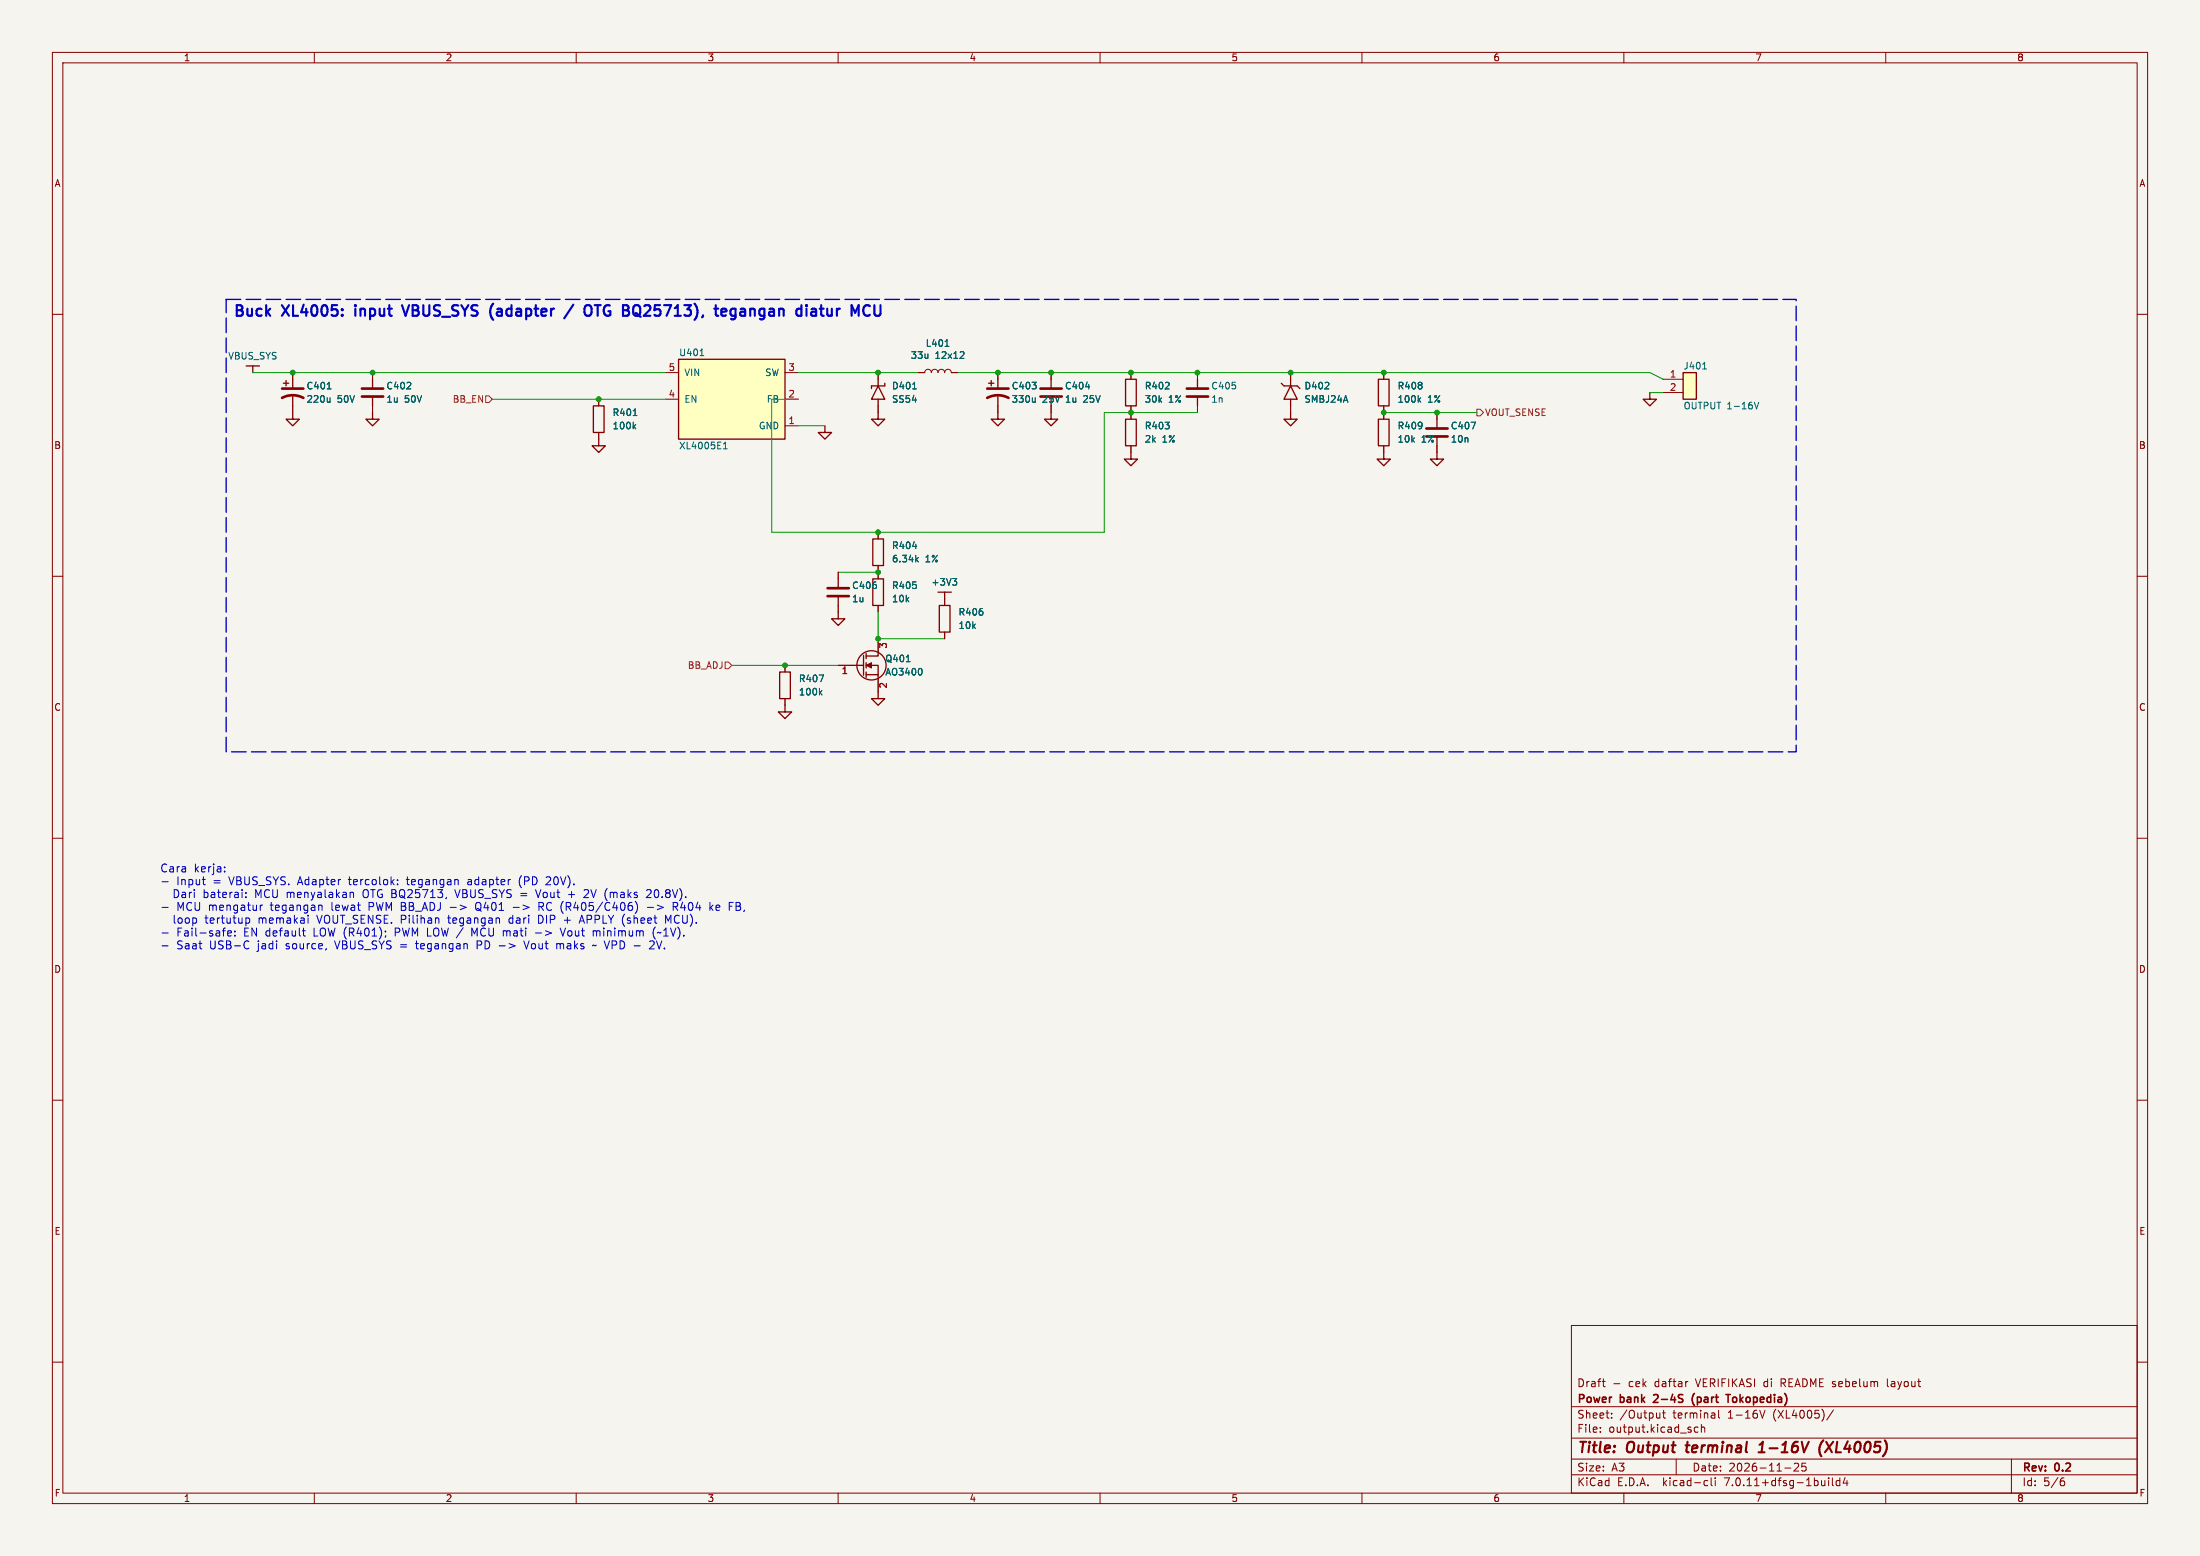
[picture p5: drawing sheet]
(kicad_sch (version 20230121) (generator eeschema)

 (paper "A3")

 (title_block
  (title "Output terminal 1-16V (XL4005)")
  (date "2026-11-25")
  (rev "0.2")
  (company "Power bank 2-4S (part Tokopedia)")
  (comment 1 "Draft - cek daftar VERIFIKASI di README sebelum layout"))

 (lib_symbols
  (symbol "bms:+3V3" (power) (pin_numbers hide) (pin_names (offset 0)) (in_bom yes) (on_board yes)
   (property "Reference" "#PWR" (at 0 0 0) (effects (font (size 1.27 1.27)) hide))
   (property "Value" "+3V3" (at 0 0 0) (effects (font (size 1.27 1.27))))
   (property "Footprint" "" (at 0 0 0) (effects (font (size 1.27 1.27)) hide))
   (property "Datasheet" "~" (at 0 0 0) (effects (font (size 1.27 1.27)) hide))
   (symbol "+3V3_0_1"
    (polyline (pts (xy 0 0) (xy 0 1.27)) (stroke (width 0.25) (type default)) (fill (type none)))
    (polyline (pts (xy -1.27 1.27) (xy 1.27 1.27)) (stroke (width 0.25) (type default)) (fill (type none))))
   (symbol "+3V3_1_1"
    (pin power_in line (at 0 0 90) (length 0) hide (name "+3V3" (effects (font (size 1.27 1.27)))) (number "1" (effects (font (size 1.27 1.27)))))))
  (symbol "bms:C" (pin_numbers hide) (pin_names (offset 0) hide) (in_bom yes) (on_board yes)
   (property "Reference" "C" (at 0 0 0) (effects (font (size 1.27 1.27))))
   (property "Value" "C" (at 0 0 0) (effects (font (size 1.27 1.27))))
   (property "Footprint" "" (at 0 0 0) (effects (font (size 1.27 1.27)) hide))
   (property "Datasheet" "~" (at 0 0 0) (effects (font (size 1.27 1.27)) hide))
   (symbol "C_0_1"
    (polyline (pts (xy -2.03 0.76) (xy 2.03 0.76)) (stroke (width 0.51) (type default)) (fill (type none)))
    (polyline (pts (xy -2.03 -0.76) (xy 2.03 -0.76)) (stroke (width 0.51) (type default)) (fill (type none)))
    (polyline (pts (xy 0 2.54) (xy 0 0.76)) (stroke (width 0.25) (type default)) (fill (type none)))
    (polyline (pts (xy 0 -2.54) (xy 0 -0.76)) (stroke (width 0.25) (type default)) (fill (type none))))
   (symbol "C_1_1"
    (pin passive line (at 0 3.81 270) (length 1.27) (name "~" (effects (font (size 1.27 1.27)))) (number "1" (effects (font (size 1.27 1.27)))))
    (pin passive line (at 0 -3.81 90) (length 1.27) (name "~" (effects (font (size 1.27 1.27)))) (number "2" (effects (font (size 1.27 1.27)))))))
  (symbol "bms:C_Pol" (pin_numbers hide) (pin_names (offset 0) hide) (in_bom yes) (on_board yes)
   (property "Reference" "C" (at 0 0 0) (effects (font (size 1.27 1.27))))
   (property "Value" "C_Pol" (at 0 0 0) (effects (font (size 1.27 1.27))))
   (property "Footprint" "" (at 0 0 0) (effects (font (size 1.27 1.27)) hide))
   (property "Datasheet" "~" (at 0 0 0) (effects (font (size 1.27 1.27)) hide))
   (symbol "C_Pol_0_1"
    (polyline (pts (xy -2.03 0.76) (xy 2.03 0.76)) (stroke (width 0.51) (type default)) (fill (type none)))
    (arc (start -2.032 -1.016) (mid 0 -0.508) (end 2.032 -1.016) (stroke (width 0.508) (type default)) (fill (type none)))
    (polyline (pts (xy 0 2.54) (xy 0 0.76)) (stroke (width 0.25) (type default)) (fill (type none)))
    (polyline (pts (xy 0 -2.54) (xy 0 -0.76)) (stroke (width 0.25) (type default)) (fill (type none)))
    (polyline (pts (xy -1.78 1.78) (xy -0.76 1.78)) (stroke (width 0.25) (type default)) (fill (type none)))
    (polyline (pts (xy -1.27 2.29) (xy -1.27 1.27)) (stroke (width 0.25) (type default)) (fill (type none))))
   (symbol "C_Pol_1_1"
    (pin passive line (at 0 3.81 270) (length 1.27) (name "~" (effects (font (size 1.27 1.27)))) (number "1" (effects (font (size 1.27 1.27)))))
    (pin passive line (at 0 -3.81 90) (length 1.27) (name "~" (effects (font (size 1.27 1.27)))) (number "2" (effects (font (size 1.27 1.27)))))))
  (symbol "bms:Conn_01x02" (pin_names (offset 1.02) hide) (in_bom yes) (on_board yes)
   (property "Reference" "J" (at 0 0 0) (effects (font (size 1.27 1.27))))
   (property "Value" "Conn_01x02" (at 0 0 0) (effects (font (size 1.27 1.27))))
   (property "Footprint" "" (at 0 0 0) (effects (font (size 1.27 1.27)) hide))
   (property "Datasheet" "~" (at 0 0 0) (effects (font (size 1.27 1.27)) hide))
   (symbol "Conn_01x02_0_1"
    (rectangle (start -1.27 1.27) (end 1.27 -3.81) (stroke (width 0.25) (type default)) (fill (type background))))
   (symbol "Conn_01x02_1_1"
    (pin passive line (at -5.08 0 0) (length 3.81) (name "Pin_1" (effects (font (size 1.27 1.27)))) (number "1" (effects (font (size 1.27 1.27)))))
    (pin passive line (at -5.08 -2.54 0) (length 3.81) (name "Pin_2" (effects (font (size 1.27 1.27)))) (number "2" (effects (font (size 1.27 1.27)))))))
  (symbol "bms:D_Schottky" (pin_numbers hide) (pin_names (offset 0) hide) (in_bom yes) (on_board yes)
   (property "Reference" "D" (at 0 0 0) (effects (font (size 1.27 1.27))))
   (property "Value" "D_Schottky" (at 0 0 0) (effects (font (size 1.27 1.27))))
   (property "Footprint" "" (at 0 0 0) (effects (font (size 1.27 1.27)) hide))
   (property "Datasheet" "~" (at 0 0 0) (effects (font (size 1.27 1.27)) hide))
   (symbol "D_Schottky_0_1"
    (polyline (pts (xy -1.27 1.27) (xy 1.27 1.27)) (stroke (width 0.25) (type default)) (fill (type none)))
    (polyline (pts (xy -1.27 1.27) (xy -1.27 0.76)) (stroke (width 0.25) (type default)) (fill (type none)))
    (polyline (pts (xy 1.27 1.27) (xy 1.27 1.78)) (stroke (width 0.25) (type default)) (fill (type none)))
    (polyline (pts (xy 0 1.27) (xy -1.27 -1.27) (xy 1.27 -1.27) (xy 0 1.27)) (stroke (width 0.25) (type default)) (fill (type none)))
    (polyline (pts (xy 0 2.54) (xy 0 1.27)) (stroke (width 0.25) (type default)) (fill (type none)))
    (polyline (pts (xy 0 -2.54) (xy 0 -1.27)) (stroke (width 0.25) (type default)) (fill (type none))))
   (symbol "D_Schottky_1_1"
    (pin passive line (at 0 3.81 270) (length 1.27) (name "K" (effects (font (size 1.27 1.27)))) (number "1" (effects (font (size 1.27 1.27)))))
    (pin passive line (at 0 -3.81 90) (length 1.27) (name "A" (effects (font (size 1.27 1.27)))) (number "2" (effects (font (size 1.27 1.27)))))))
  (symbol "bms:D_TVS" (pin_numbers hide) (pin_names (offset 0) hide) (in_bom yes) (on_board yes)
   (property "Reference" "D" (at 0 0 0) (effects (font (size 1.27 1.27))))
   (property "Value" "D_TVS" (at 0 0 0) (effects (font (size 1.27 1.27))))
   (property "Footprint" "" (at 0 0 0) (effects (font (size 1.27 1.27)) hide))
   (property "Datasheet" "~" (at 0 0 0) (effects (font (size 1.27 1.27)) hide))
   (symbol "D_TVS_0_1"
    (polyline (pts (xy -1.27 1.27) (xy 1.27 1.27)) (stroke (width 0.25) (type default)) (fill (type none)))
    (polyline (pts (xy -1.27 1.27) (xy -1.78 1.78)) (stroke (width 0.25) (type default)) (fill (type none)))
    (polyline (pts (xy 1.27 1.27) (xy 1.78 0.76)) (stroke (width 0.25) (type default)) (fill (type none)))
    (polyline (pts (xy 0 1.27) (xy -1.27 -1.27) (xy 1.27 -1.27) (xy 0 1.27)) (stroke (width 0.25) (type default)) (fill (type none)))
    (polyline (pts (xy 0 2.54) (xy 0 1.27)) (stroke (width 0.25) (type default)) (fill (type none)))
    (polyline (pts (xy 0 -2.54) (xy 0 -1.27)) (stroke (width 0.25) (type default)) (fill (type none))))
   (symbol "D_TVS_1_1"
    (pin passive line (at 0 3.81 270) (length 1.27) (name "K" (effects (font (size 1.27 1.27)))) (number "1" (effects (font (size 1.27 1.27)))))
    (pin passive line (at 0 -3.81 90) (length 1.27) (name "A" (effects (font (size 1.27 1.27)))) (number "2" (effects (font (size 1.27 1.27)))))))
  (symbol "bms:GND" (power) (pin_numbers hide) (pin_names (offset 0)) (in_bom yes) (on_board yes)
   (property "Reference" "#PWR" (at 0 0 0) (effects (font (size 1.27 1.27)) hide))
   (property "Value" "GND" (at 0 0 0) (effects (font (size 1.27 1.27))))
   (property "Footprint" "" (at 0 0 0) (effects (font (size 1.27 1.27)) hide))
   (property "Datasheet" "~" (at 0 0 0) (effects (font (size 1.27 1.27)) hide))
   (symbol "GND_0_1"
    (polyline (pts (xy 0 0) (xy 0 -1.27) (xy 1.27 -1.27) (xy 0 -2.54) (xy -1.27 -1.27) (xy 0 -1.27)) (stroke (width 0.25) (type default)) (fill (type none))))
   (symbol "GND_1_1"
    (pin power_in line (at 0 0 270) (length 0) hide (name "GND" (effects (font (size 1.27 1.27)))) (number "1" (effects (font (size 1.27 1.27)))))))
  (symbol "bms:L" (pin_numbers hide) (pin_names (offset 0) hide) (in_bom yes) (on_board yes)
   (property "Reference" "L" (at 0 0 0) (effects (font (size 1.27 1.27))))
   (property "Value" "L" (at 0 0 0) (effects (font (size 1.27 1.27))))
   (property "Footprint" "" (at 0 0 0) (effects (font (size 1.27 1.27)) hide))
   (property "Datasheet" "~" (at 0 0 0) (effects (font (size 1.27 1.27)) hide))
   (symbol "L_0_1"
    (arc (start 0 2.54) (mid 0.6323 1.905) (end 0 1.27) (stroke (width 0) (type default)) (fill (type none)))
    (arc (start 0 1.27) (mid 0.6323 0.635) (end 0 0) (stroke (width 0) (type default)) (fill (type none)))
    (arc (start 0 0) (mid 0.6323 -0.635) (end 0 -1.27) (stroke (width 0) (type default)) (fill (type none)))
    (arc (start 0 -1.27) (mid 0.6323 -1.905) (end 0 -2.54) (stroke (width 0) (type default)) (fill (type none))))
   (symbol "L_1_1"
    (pin passive line (at 0 3.81 270) (length 1.27) (name "~" (effects (font (size 1.27 1.27)))) (number "1" (effects (font (size 1.27 1.27)))))
    (pin passive line (at 0 -3.81 90) (length 1.27) (name "~" (effects (font (size 1.27 1.27)))) (number "2" (effects (font (size 1.27 1.27)))))))
  (symbol "bms:Q_NMOS" (pin_names (offset 0) hide) (in_bom yes) (on_board yes)
   (property "Reference" "Q" (at 0 0 0) (effects (font (size 1.27 1.27))))
   (property "Value" "Q_NMOS" (at 0 0 0) (effects (font (size 1.27 1.27))))
   (property "Footprint" "" (at 0 0 0) (effects (font (size 1.27 1.27)) hide))
   (property "Datasheet" "~" (at 0 0 0) (effects (font (size 1.27 1.27)) hide))
   (symbol "Q_NMOS_0_1"
    (polyline (pts (xy -0.25 1.9) (xy -0.25 -1.9)) (stroke (width 0.25) (type default)) (fill (type none)))
    (polyline (pts (xy 0.25 2.29) (xy 0.25 1.27)) (stroke (width 0.25) (type default)) (fill (type none)))
    (polyline (pts (xy 0.25 0.51) (xy 0.25 -0.51)) (stroke (width 0.25) (type default)) (fill (type none)))
    (polyline (pts (xy 0.25 -1.27) (xy 0.25 -2.29)) (stroke (width 0.25) (type default)) (fill (type none)))
    (polyline (pts (xy 0.25 1.78) (xy 2.54 1.78) (xy 2.54 2.54)) (stroke (width 0.25) (type default)) (fill (type none)))
    (polyline (pts (xy 0.25 -1.78) (xy 2.54 -1.78) (xy 2.54 -2.54)) (stroke (width 0.25) (type default)) (fill (type none)))
    (polyline (pts (xy 0.25 0) (xy 2.54 0) (xy 2.54 -1.78)) (stroke (width 0.25) (type default)) (fill (type none)))
    (polyline (pts (xy 0.25 0) (xy 1.27 0.51) (xy 1.27 -0.51) (xy 0.25 0)) (stroke (width 0) (type default)) (fill (type outline)))
    (polyline (pts (xy -2.54 0) (xy -0.25 0)) (stroke (width 0.25) (type default)) (fill (type none)))
    (circle (center 1.27 0) (radius 2.79) (stroke (width 0.25) (type default)) (fill (type none))))
   (symbol "Q_NMOS_1_1"
    (pin input line (at -5.08 0 0) (length 2.54) (name "G" (effects (font (size 1.27 1.27)))) (number "1" (effects (font (size 1.27 1.27)))))
    (pin passive line (at 2.54 -5.08 90) (length 2.54) (name "S" (effects (font (size 1.27 1.27)))) (number "2" (effects (font (size 1.27 1.27)))))
    (pin passive line (at 2.54 5.08 270) (length 2.54) (name "D" (effects (font (size 1.27 1.27)))) (number "3" (effects (font (size 1.27 1.27)))))))
  (symbol "bms:R" (pin_numbers hide) (pin_names (offset 0) hide) (in_bom yes) (on_board yes)
   (property "Reference" "R" (at 0 0 0) (effects (font (size 1.27 1.27))))
   (property "Value" "R" (at 0 0 0) (effects (font (size 1.27 1.27))))
   (property "Footprint" "" (at 0 0 0) (effects (font (size 1.27 1.27)) hide))
   (property "Datasheet" "~" (at 0 0 0) (effects (font (size 1.27 1.27)) hide))
   (symbol "R_0_1"
    (rectangle (start -1.02 2.54) (end 1.02 -2.54) (stroke (width 0.25) (type default)) (fill (type none))))
   (symbol "R_1_1"
    (pin passive line (at 0 3.81 270) (length 1.27) (name "~" (effects (font (size 1.27 1.27)))) (number "1" (effects (font (size 1.27 1.27)))))
    (pin passive line (at 0 -3.81 90) (length 1.27) (name "~" (effects (font (size 1.27 1.27)))) (number "2" (effects (font (size 1.27 1.27)))))))
  (symbol "bms:VBUS_SYS" (power) (pin_numbers hide) (pin_names (offset 0)) (in_bom yes) (on_board yes)
   (property "Reference" "#PWR" (at 0 0 0) (effects (font (size 1.27 1.27)) hide))
   (property "Value" "VBUS_SYS" (at 0 0 0) (effects (font (size 1.27 1.27))))
   (property "Footprint" "" (at 0 0 0) (effects (font (size 1.27 1.27)) hide))
   (property "Datasheet" "~" (at 0 0 0) (effects (font (size 1.27 1.27)) hide))
   (symbol "VBUS_SYS_0_1"
    (polyline (pts (xy 0 0) (xy 0 1.27)) (stroke (width 0.25) (type default)) (fill (type none)))
    (polyline (pts (xy -1.27 1.27) (xy 1.27 1.27)) (stroke (width 0.25) (type default)) (fill (type none))))
   (symbol "VBUS_SYS_1_1"
    (pin power_in line (at 0 0 90) (length 0) hide (name "VBUS_SYS" (effects (font (size 1.27 1.27)))) (number "1" (effects (font (size 1.27 1.27)))))))
  (symbol "bms:XL4005" (pin_names (offset 1.02)) (in_bom yes) (on_board yes)
   (property "Reference" "U" (at 0 0 0) (effects (font (size 1.27 1.27))))
   (property "Value" "XL4005" (at 0 0 0) (effects (font (size 1.27 1.27))))
   (property "Footprint" "Package_TO_SOT_SMD:TO-263-5_TabPin3" (at 0 0 0) (effects (font (size 1.27 1.27)) hide))
   (property "Datasheet" "~" (at 0 0 0) (effects (font (size 1.27 1.27)) hide))
   (symbol "XL4005_0_1"
    (rectangle (start -10.16 7.62) (end 10.16 -7.62) (stroke (width 0.25) (type default)) (fill (type background))))
   (symbol "XL4005_1_1"
    (pin power_in line (at -12.7 5.08 0) (length 2.54) (name "VIN" (effects (font (size 1.27 1.27)))) (number "5" (effects (font (size 1.27 1.27)))))
    (pin input line (at -12.7 0 0) (length 2.54) (name "EN" (effects (font (size 1.27 1.27)))) (number "4" (effects (font (size 1.27 1.27)))))
    (pin output line (at 12.7 5.08 180) (length 2.54) (name "SW" (effects (font (size 1.27 1.27)))) (number "3" (effects (font (size 1.27 1.27)))))
    (pin input line (at 12.7 0 180) (length 2.54) (name "FB" (effects (font (size 1.27 1.27)))) (number "2" (effects (font (size 1.27 1.27)))))
    (pin power_in line (at 12.7 -5.08 180) (length 2.54) (name "GND" (effects (font (size 1.27 1.27)))) (number "1" (effects (font (size 1.27 1.27))))))))

 (symbol (lib_id "bms:XL4005") (at 139.7 76.2 0) (unit 1) (in_bom yes) (on_board yes) (dnp no)
  (property "Reference" "U401" (at 129.54 67.31 0) (effects (font (size 1.27 1.27)) (justify left)))
  (property "Value" "XL4005E1" (at 129.54 85.09 0) (effects (font (size 1.27 1.27)) (justify left)))
  (property "Footprint" "Package_TO_SOT_SMD:TO-263-5_TabPin3" (at 139.7 76.2 0) (effects (font (size 1.27 1.27)) hide))
  (property "Datasheet" "~" (at 139.7 76.2 0) (effects (font (size 1.27 1.27)) hide))
  (property "MPN" "XL4005E1" (at 139.7 76.2 0) (effects (font (size 1.27 1.27)) hide)) (pin "5") (pin "4") (pin "3") (pin "2") (pin "1"))
 (symbol (lib_id "bms:C_Pol") (at 55.88 74.93 0) (unit 1) (in_bom yes) (on_board yes) (dnp no)
  (property "Reference" "C401" (at 58.42 73.66 0) (effects (font (size 1.27 1.27)) (justify left)))
  (property "Value" "220u 50V" (at 58.42 76.2 0) (effects (font (size 1.27 1.27)) (justify left)))
  (property "Footprint" "Capacitor_THT:CP_Radial_D10.0mm_P5.00mm" (at 55.88 74.93 0) (effects (font (size 1.27 1.27)) hide))
  (property "Datasheet" "~" (at 55.88 74.93 0) (effects (font (size 1.27 1.27)) hide)) (pin "1") (pin "2"))
 (symbol (lib_id "bms:C") (at 71.12 74.93 0) (unit 1) (in_bom yes) (on_board yes) (dnp no)
  (property "Reference" "C402" (at 73.66 73.66 0) (effects (font (size 1.27 1.27)) (justify left)))
  (property "Value" "1u 50V" (at 73.66 76.2 0) (effects (font (size 1.27 1.27)) (justify left)))
  (property "Footprint" "Capacitor_SMD:C_0805_2012Metric" (at 71.12 74.93 0) (effects (font (size 1.27 1.27)) hide))
  (property "Datasheet" "~" (at 71.12 74.93 0) (effects (font (size 1.27 1.27)) hide))
  (property "Catatan" "Dekat VIN-GND" (at 71.12 74.93 0) (effects (font (size 1.27 1.27)) hide)) (pin "1") (pin "2"))
 (symbol (lib_id "bms:R") (at 114.3 80.01 0) (unit 1) (in_bom yes) (on_board yes) (dnp no)
  (property "Reference" "R401" (at 116.84 78.74 0) (effects (font (size 1.27 1.27)) (justify left)))
  (property "Value" "100k" (at 116.84 81.28 0) (effects (font (size 1.27 1.27)) (justify left)))
  (property "Footprint" "Resistor_SMD:R_0603_1608Metric" (at 114.3 80.01 0) (effects (font (size 1.27 1.27)) hide))
  (property "Datasheet" "~" (at 114.3 80.01 0) (effects (font (size 1.27 1.27)) hide))
  (property "Catatan" "Default OFF" (at 114.3 80.01 0) (effects (font (size 1.27 1.27)) hide)) (pin "1") (pin "2"))
 (symbol (lib_id "bms:D_Schottky") (at 167.64 74.93 0) (unit 1) (in_bom yes) (on_board yes) (dnp no)
  (property "Reference" "D401" (at 170.18 73.66 0) (effects (font (size 1.27 1.27)) (justify left)))
  (property "Value" "SS54" (at 170.18 76.2 0) (effects (font (size 1.27 1.27)) (justify left)))
  (property "Footprint" "Diode_SMD:D_SMB" (at 167.64 74.93 0) (effects (font (size 1.27 1.27)) hide))
  (property "Datasheet" "~" (at 167.64 74.93 0) (effects (font (size 1.27 1.27)) hide))
  (property "Catatan" "Schottky 5A 40V" (at 167.64 74.93 0) (effects (font (size 1.27 1.27)) hide)) (pin "1") (pin "2"))
 (symbol (lib_id "bms:L") (at 179.07 71.12 90) (unit 1) (in_bom yes) (on_board yes) (dnp no)
  (property "Reference" "L401" (at 179.07 65.53 270) (effects (font (size 1.27 1.27))))
  (property "Value" "33u 12x12" (at 179.07 67.82 270) (effects (font (size 1.27 1.27))))
  (property "Footprint" "Inductor_SMD:L_12x12mm_H8mm" (at 179.07 71.12 270) (effects (font (size 1.27 1.27)) hide))
  (property "Datasheet" "~" (at 179.07 71.12 270) (effects (font (size 1.27 1.27)) hide))
  (property "Catatan" "CD127 33uH 12x12x7 (Tokopedia, ~3A) -> arus output dibatasi 3A" (at 179.07 71.12 270) (effects (font (size 1.27 1.27)) hide)) (pin "1") (pin "2"))
 (symbol (lib_id "bms:C_Pol") (at 190.5 74.93 0) (unit 1) (in_bom yes) (on_board yes) (dnp no)
  (property "Reference" "C403" (at 193.04 73.66 0) (effects (font (size 1.27 1.27)) (justify left)))
  (property "Value" "330u 25V" (at 193.04 76.2 0) (effects (font (size 1.27 1.27)) (justify left)))
  (property "Footprint" "Capacitor_THT:CP_Radial_D8.0mm_P3.50mm" (at 190.5 74.93 0) (effects (font (size 1.27 1.27)) hide))
  (property "Datasheet" "~" (at 190.5 74.93 0) (effects (font (size 1.27 1.27)) hide)) (pin "1") (pin "2"))
 (symbol (lib_id "bms:C") (at 200.66 74.93 0) (unit 1) (in_bom yes) (on_board yes) (dnp no)
  (property "Reference" "C404" (at 203.2 73.66 0) (effects (font (size 1.27 1.27)) (justify left)))
  (property "Value" "1u 25V" (at 203.2 76.2 0) (effects (font (size 1.27 1.27)) (justify left)))
  (property "Footprint" "Capacitor_SMD:C_0805_2012Metric" (at 200.66 74.93 0) (effects (font (size 1.27 1.27)) hide))
  (property "Datasheet" "~" (at 200.66 74.93 0) (effects (font (size 1.27 1.27)) hide)) (pin "1") (pin "2"))
 (symbol (lib_id "bms:R") (at 215.9 74.93 0) (unit 1) (in_bom yes) (on_board yes) (dnp no)
  (property "Reference" "R402" (at 218.44 73.66 0) (effects (font (size 1.27 1.27)) (justify left)))
  (property "Value" "30k 1%" (at 218.44 76.2 0) (effects (font (size 1.27 1.27)) (justify left)))
  (property "Footprint" "Resistor_SMD:R_0603_1608Metric" (at 215.9 74.93 0) (effects (font (size 1.27 1.27)) hide))
  (property "Datasheet" "~" (at 215.9 74.93 0) (effects (font (size 1.27 1.27)) hide))
  (property "Catatan" "Vout = 0.8(1+R402/R403) + (0.8-Vdac)*R402/R404" (at 215.9 74.93 0) (effects (font (size 1.27 1.27)) hide)) (pin "1") (pin "2"))
 (symbol (lib_id "bms:C") (at 228.6 74.93 0) (unit 1) (in_bom yes) (on_board yes) (dnp no)
  (property "Reference" "C405" (at 231.14 73.66 0) (effects (font (size 1.27 1.27)) (justify left)))
  (property "Value" "1n" (at 231.14 76.2 0) (effects (font (size 1.27 1.27)) (justify left)))
  (property "Footprint" "Capacitor_SMD:C_0603_1608Metric" (at 228.6 74.93 0) (effects (font (size 1.27 1.27)) hide))
  (property "Datasheet" "~" (at 228.6 74.93 0) (effects (font (size 1.27 1.27)) hide))
  (property "Catatan" "CFF = 1/(31k*R402)" (at 228.6 74.93 0) (effects (font (size 1.27 1.27)) hide)) (pin "1") (pin "2"))
 (symbol (lib_id "bms:R") (at 215.9 82.55 0) (unit 1) (in_bom yes) (on_board yes) (dnp no)
  (property "Reference" "R403" (at 218.44 81.28 0) (effects (font (size 1.27 1.27)) (justify left)))
  (property "Value" "2k 1%" (at 218.44 83.82 0) (effects (font (size 1.27 1.27)) (justify left)))
  (property "Footprint" "Resistor_SMD:R_0603_1608Metric" (at 215.9 82.55 0) (effects (font (size 1.27 1.27)) hide))
  (property "Datasheet" "~" (at 215.9 82.55 0) (effects (font (size 1.27 1.27)) hide)) (pin "1") (pin "2"))
 (symbol (lib_id "bms:R") (at 167.64 105.41 0) (unit 1) (in_bom yes) (on_board yes) (dnp no)
  (property "Reference" "R404" (at 170.18 104.14 0) (effects (font (size 1.27 1.27)) (justify left)))
  (property "Value" "6.34k 1%" (at 170.18 106.68 0) (effects (font (size 1.27 1.27)) (justify left)))
  (property "Footprint" "Resistor_SMD:R_0603_1608Metric" (at 167.64 105.41 0) (effects (font (size 1.27 1.27)) hide))
  (property "Datasheet" "~" (at 167.64 105.41 0) (effects (font (size 1.27 1.27)) hide))
  (property "Catatan" "Vdac 3.3V -> 0.97V ; Vdac 0V -> 16.6V" (at 167.64 105.41 0) (effects (font (size 1.27 1.27)) hide)) (pin "1") (pin "2"))
 (symbol (lib_id "bms:C") (at 160.02 113.03 0) (unit 1) (in_bom yes) (on_board yes) (dnp no)
  (property "Reference" "C406" (at 162.56 111.76 0) (effects (font (size 1.27 1.27)) (justify left)))
  (property "Value" "1u" (at 162.56 114.3 0) (effects (font (size 1.27 1.27)) (justify left)))
  (property "Footprint" "Capacitor_SMD:C_0603_1608Metric" (at 160.02 113.03 0) (effects (font (size 1.27 1.27)) hide))
  (property "Datasheet" "~" (at 160.02 113.03 0) (effects (font (size 1.27 1.27)) hide)) (pin "1") (pin "2"))
 (symbol (lib_id "bms:R") (at 167.64 113.03 0) (unit 1) (in_bom yes) (on_board yes) (dnp no)
  (property "Reference" "R405" (at 170.18 111.76 0) (effects (font (size 1.27 1.27)) (justify left)))
  (property "Value" "10k" (at 170.18 114.3 0) (effects (font (size 1.27 1.27)) (justify left)))
  (property "Footprint" "Resistor_SMD:R_0603_1608Metric" (at 167.64 113.03 0) (effects (font (size 1.27 1.27)) hide))
  (property "Datasheet" "~" (at 167.64 113.03 0) (effects (font (size 1.27 1.27)) hide)) (pin "1") (pin "2"))
 (symbol (lib_id "bms:R") (at 180.34 118.11 0) (unit 1) (in_bom yes) (on_board yes) (dnp no)
  (property "Reference" "R406" (at 182.88 116.84 0) (effects (font (size 1.27 1.27)) (justify left)))
  (property "Value" "10k" (at 182.88 119.38 0) (effects (font (size 1.27 1.27)) (justify left)))
  (property "Footprint" "Resistor_SMD:R_0603_1608Metric" (at 180.34 118.11 0) (effects (font (size 1.27 1.27)) hide))
  (property "Datasheet" "~" (at 180.34 118.11 0) (effects (font (size 1.27 1.27)) hide)) (pin "1") (pin "2"))
 (symbol (lib_id "bms:Q_NMOS") (at 165.1 127 0) (unit 1) (in_bom yes) (on_board yes) (dnp no)
  (property "Reference" "Q401" (at 168.91 125.73 0) (effects (font (size 1.27 1.27)) (justify left)))
  (property "Value" "AO3400" (at 168.91 128.27 0) (effects (font (size 1.27 1.27)) (justify left)))
  (property "Footprint" "Package_TO_SOT_SMD:SOT-23" (at 165.1 127 0) (effects (font (size 1.27 1.27)) hide))
  (property "Datasheet" "~" (at 165.1 127 0) (effects (font (size 1.27 1.27)) hide))
  (property "Catatan" "Inverter: PWM LOW / MCU mati -> Vdac = 3.3V -> Vout minimum" (at 165.1 127 0) (effects (font (size 1.27 1.27)) hide)) (pin "1") (pin "2") (pin "3"))
 (symbol (lib_id "bms:R") (at 149.86 130.81 0) (unit 1) (in_bom yes) (on_board yes) (dnp no)
  (property "Reference" "R407" (at 152.4 129.54 0) (effects (font (size 1.27 1.27)) (justify left)))
  (property "Value" "100k" (at 152.4 132.08 0) (effects (font (size 1.27 1.27)) (justify left)))
  (property "Footprint" "Resistor_SMD:R_0603_1608Metric" (at 149.86 130.81 0) (effects (font (size 1.27 1.27)) hide))
  (property "Datasheet" "~" (at 149.86 130.81 0) (effects (font (size 1.27 1.27)) hide)) (pin "1") (pin "2"))
 (symbol (lib_id "bms:D_TVS") (at 246.38 74.93 0) (unit 1) (in_bom yes) (on_board yes) (dnp no)
  (property "Reference" "D402" (at 248.92 73.66 0) (effects (font (size 1.27 1.27)) (justify left)))
  (property "Value" "SMBJ24A" (at 248.92 76.2 0) (effects (font (size 1.27 1.27)) (justify left)))
  (property "Footprint" "Diode_SMD:D_SMB" (at 246.38 74.93 0) (effects (font (size 1.27 1.27)) hide))
  (property "Datasheet" "~" (at 246.38 74.93 0) (effects (font (size 1.27 1.27)) hide))
  (property "Catatan" "Clamp output" (at 246.38 74.93 0) (effects (font (size 1.27 1.27)) hide)) (pin "1") (pin "2"))
 (symbol (lib_id "bms:R") (at 264.16 74.93 0) (unit 1) (in_bom yes) (on_board yes) (dnp no)
  (property "Reference" "R408" (at 266.7 73.66 0) (effects (font (size 1.27 1.27)) (justify left)))
  (property "Value" "100k 1%" (at 266.7 76.2 0) (effects (font (size 1.27 1.27)) (justify left)))
  (property "Footprint" "Resistor_SMD:R_0603_1608Metric" (at 264.16 74.93 0) (effects (font (size 1.27 1.27)) hide))
  (property "Datasheet" "~" (at 264.16 74.93 0) (effects (font (size 1.27 1.27)) hide))
  (property "Catatan" "16.6V -> 1.5V" (at 264.16 74.93 0) (effects (font (size 1.27 1.27)) hide)) (pin "1") (pin "2"))
 (symbol (lib_id "bms:R") (at 264.16 82.55 0) (unit 1) (in_bom yes) (on_board yes) (dnp no)
  (property "Reference" "R409" (at 266.7 81.28 0) (effects (font (size 1.27 1.27)) (justify left)))
  (property "Value" "10k 1%" (at 266.7 83.82 0) (effects (font (size 1.27 1.27)) (justify left)))
  (property "Footprint" "Resistor_SMD:R_0603_1608Metric" (at 264.16 82.55 0) (effects (font (size 1.27 1.27)) hide))
  (property "Datasheet" "~" (at 264.16 82.55 0) (effects (font (size 1.27 1.27)) hide)) (pin "1") (pin "2"))
 (symbol (lib_id "bms:C") (at 274.32 82.55 0) (unit 1) (in_bom yes) (on_board yes) (dnp no)
  (property "Reference" "C407" (at 276.86 81.28 0) (effects (font (size 1.27 1.27)) (justify left)))
  (property "Value" "10n" (at 276.86 83.82 0) (effects (font (size 1.27 1.27)) (justify left)))
  (property "Footprint" "Capacitor_SMD:C_0603_1608Metric" (at 274.32 82.55 0) (effects (font (size 1.27 1.27)) hide))
  (property "Datasheet" "~" (at 274.32 82.55 0) (effects (font (size 1.27 1.27)) hide)) (pin "1") (pin "2"))
 (symbol (lib_id "bms:Conn_01x02") (at 322.58 72.39 0) (unit 1) (in_bom yes) (on_board yes) (dnp no)
  (property "Reference" "J401" (at 321.31 69.85 0) (effects (font (size 1.27 1.27)) (justify left)))
  (property "Value" "OUTPUT 1-16V" (at 321.31 77.47 0) (effects (font (size 1.27 1.27)) (justify left)))
  (property "Footprint" "TerminalBlock_Phoenix:TerminalBlock_Phoenix_MKDS-1,5-2-5.08_1x02_P5.08mm_Horizontal" (at 322.58 72.39 0) (effects (font (size 1.27 1.27)) hide))
  (property "Datasheet" "~" (at 322.58 72.39 0) (effects (font (size 1.27 1.27)) hide)) (pin "1") (pin "2"))
 (symbol (lib_id "bms:VBUS_SYS") (at 48.26 71.12 0) (unit 1) (in_bom yes) (on_board yes) (dnp no)
  (property "Reference" "#PWR0401" (at 48.26 71.12 0) (effects (font (size 1.27 1.27)) hide))
  (property "Value" "VBUS_SYS" (at 48.26 67.95 0) (effects (font (size 1.27 1.27))))
  (property "Footprint" "" (at 48.26 71.12 0) (effects (font (size 1.27 1.27)) hide))
  (property "Datasheet" "" (at 48.26 71.12 0) (effects (font (size 1.27 1.27)) hide)) (pin "1"))
 (symbol (lib_id "bms:GND") (at 55.88 78.74 0) (unit 1) (in_bom yes) (on_board yes) (dnp no)
  (property "Reference" "#PWR0402" (at 55.88 78.74 0) (effects (font (size 1.27 1.27)) hide))
  (property "Value" "GND" (at 55.88 83.18 0) (effects (font (size 1.27 1.27)) hide))
  (property "Footprint" "" (at 55.88 78.74 0) (effects (font (size 1.27 1.27)) hide))
  (property "Datasheet" "" (at 55.88 78.74 0) (effects (font (size 1.27 1.27)) hide)) (pin "1"))
 (symbol (lib_id "bms:GND") (at 71.12 78.74 0) (unit 1) (in_bom yes) (on_board yes) (dnp no)
  (property "Reference" "#PWR0403" (at 71.12 78.74 0) (effects (font (size 1.27 1.27)) hide))
  (property "Value" "GND" (at 71.12 83.18 0) (effects (font (size 1.27 1.27)) hide))
  (property "Footprint" "" (at 71.12 78.74 0) (effects (font (size 1.27 1.27)) hide))
  (property "Datasheet" "" (at 71.12 78.74 0) (effects (font (size 1.27 1.27)) hide)) (pin "1"))
 (symbol (lib_id "bms:GND") (at 114.3 83.82 0) (unit 1) (in_bom yes) (on_board yes) (dnp no)
  (property "Reference" "#PWR0404" (at 114.3 83.82 0) (effects (font (size 1.27 1.27)) hide))
  (property "Value" "GND" (at 114.3 88.26 0) (effects (font (size 1.27 1.27)) hide))
  (property "Footprint" "" (at 114.3 83.82 0) (effects (font (size 1.27 1.27)) hide))
  (property "Datasheet" "" (at 114.3 83.82 0) (effects (font (size 1.27 1.27)) hide)) (pin "1"))
 (symbol (lib_id "bms:GND") (at 157.48 81.28 0) (unit 1) (in_bom yes) (on_board yes) (dnp no)
  (property "Reference" "#PWR0405" (at 157.48 81.28 0) (effects (font (size 1.27 1.27)) hide))
  (property "Value" "GND" (at 157.48 85.72 0) (effects (font (size 1.27 1.27)) hide))
  (property "Footprint" "" (at 157.48 81.28 0) (effects (font (size 1.27 1.27)) hide))
  (property "Datasheet" "" (at 157.48 81.28 0) (effects (font (size 1.27 1.27)) hide)) (pin "1"))
 (symbol (lib_id "bms:GND") (at 167.64 78.74 0) (unit 1) (in_bom yes) (on_board yes) (dnp no)
  (property "Reference" "#PWR0406" (at 167.64 78.74 0) (effects (font (size 1.27 1.27)) hide))
  (property "Value" "GND" (at 167.64 83.18 0) (effects (font (size 1.27 1.27)) hide))
  (property "Footprint" "" (at 167.64 78.74 0) (effects (font (size 1.27 1.27)) hide))
  (property "Datasheet" "" (at 167.64 78.74 0) (effects (font (size 1.27 1.27)) hide)) (pin "1"))
 (symbol (lib_id "bms:GND") (at 190.5 78.74 0) (unit 1) (in_bom yes) (on_board yes) (dnp no)
  (property "Reference" "#PWR0407" (at 190.5 78.74 0) (effects (font (size 1.27 1.27)) hide))
  (property "Value" "GND" (at 190.5 83.18 0) (effects (font (size 1.27 1.27)) hide))
  (property "Footprint" "" (at 190.5 78.74 0) (effects (font (size 1.27 1.27)) hide))
  (property "Datasheet" "" (at 190.5 78.74 0) (effects (font (size 1.27 1.27)) hide)) (pin "1"))
 (symbol (lib_id "bms:GND") (at 200.66 78.74 0) (unit 1) (in_bom yes) (on_board yes) (dnp no)
  (property "Reference" "#PWR0408" (at 200.66 78.74 0) (effects (font (size 1.27 1.27)) hide))
  (property "Value" "GND" (at 200.66 83.18 0) (effects (font (size 1.27 1.27)) hide))
  (property "Footprint" "" (at 200.66 78.74 0) (effects (font (size 1.27 1.27)) hide))
  (property "Datasheet" "" (at 200.66 78.74 0) (effects (font (size 1.27 1.27)) hide)) (pin "1"))
 (symbol (lib_id "bms:GND") (at 215.9 86.36 0) (unit 1) (in_bom yes) (on_board yes) (dnp no)
  (property "Reference" "#PWR0409" (at 215.9 86.36 0) (effects (font (size 1.27 1.27)) hide))
  (property "Value" "GND" (at 215.9 90.8 0) (effects (font (size 1.27 1.27)) hide))
  (property "Footprint" "" (at 215.9 86.36 0) (effects (font (size 1.27 1.27)) hide))
  (property "Datasheet" "" (at 215.9 86.36 0) (effects (font (size 1.27 1.27)) hide)) (pin "1"))
 (symbol (lib_id "bms:GND") (at 160.02 116.84 0) (unit 1) (in_bom yes) (on_board yes) (dnp no)
  (property "Reference" "#PWR0410" (at 160.02 116.84 0) (effects (font (size 1.27 1.27)) hide))
  (property "Value" "GND" (at 160.02 121.28 0) (effects (font (size 1.27 1.27)) hide))
  (property "Footprint" "" (at 160.02 116.84 0) (effects (font (size 1.27 1.27)) hide))
  (property "Datasheet" "" (at 160.02 116.84 0) (effects (font (size 1.27 1.27)) hide)) (pin "1"))
 (symbol (lib_id "bms:+3V3") (at 180.34 114.3 0) (unit 1) (in_bom yes) (on_board yes) (dnp no)
  (property "Reference" "#PWR0411" (at 180.34 114.3 0) (effects (font (size 1.27 1.27)) hide))
  (property "Value" "+3V3" (at 180.34 111.12 0) (effects (font (size 1.27 1.27))))
  (property "Footprint" "" (at 180.34 114.3 0) (effects (font (size 1.27 1.27)) hide))
  (property "Datasheet" "" (at 180.34 114.3 0) (effects (font (size 1.27 1.27)) hide)) (pin "1"))
 (symbol (lib_id "bms:GND") (at 167.64 132.08 0) (unit 1) (in_bom yes) (on_board yes) (dnp no)
  (property "Reference" "#PWR0412" (at 167.64 132.08 0) (effects (font (size 1.27 1.27)) hide))
  (property "Value" "GND" (at 167.64 136.52 0) (effects (font (size 1.27 1.27)) hide))
  (property "Footprint" "" (at 167.64 132.08 0) (effects (font (size 1.27 1.27)) hide))
  (property "Datasheet" "" (at 167.64 132.08 0) (effects (font (size 1.27 1.27)) hide)) (pin "1"))
 (symbol (lib_id "bms:GND") (at 149.86 134.62 0) (unit 1) (in_bom yes) (on_board yes) (dnp no)
  (property "Reference" "#PWR0413" (at 149.86 134.62 0) (effects (font (size 1.27 1.27)) hide))
  (property "Value" "GND" (at 149.86 139.06 0) (effects (font (size 1.27 1.27)) hide))
  (property "Footprint" "" (at 149.86 134.62 0) (effects (font (size 1.27 1.27)) hide))
  (property "Datasheet" "" (at 149.86 134.62 0) (effects (font (size 1.27 1.27)) hide)) (pin "1"))
 (symbol (lib_id "bms:GND") (at 246.38 78.74 0) (unit 1) (in_bom yes) (on_board yes) (dnp no)
  (property "Reference" "#PWR0414" (at 246.38 78.74 0) (effects (font (size 1.27 1.27)) hide))
  (property "Value" "GND" (at 246.38 83.18 0) (effects (font (size 1.27 1.27)) hide))
  (property "Footprint" "" (at 246.38 78.74 0) (effects (font (size 1.27 1.27)) hide))
  (property "Datasheet" "" (at 246.38 78.74 0) (effects (font (size 1.27 1.27)) hide)) (pin "1"))
 (symbol (lib_id "bms:GND") (at 264.16 86.36 0) (unit 1) (in_bom yes) (on_board yes) (dnp no)
  (property "Reference" "#PWR0415" (at 264.16 86.36 0) (effects (font (size 1.27 1.27)) hide))
  (property "Value" "GND" (at 264.16 90.8 0) (effects (font (size 1.27 1.27)) hide))
  (property "Footprint" "" (at 264.16 86.36 0) (effects (font (size 1.27 1.27)) hide))
  (property "Datasheet" "" (at 264.16 86.36 0) (effects (font (size 1.27 1.27)) hide)) (pin "1"))
 (symbol (lib_id "bms:GND") (at 274.32 86.36 0) (unit 1) (in_bom yes) (on_board yes) (dnp no)
  (property "Reference" "#PWR0416" (at 274.32 86.36 0) (effects (font (size 1.27 1.27)) hide))
  (property "Value" "GND" (at 274.32 90.8 0) (effects (font (size 1.27 1.27)) hide))
  (property "Footprint" "" (at 274.32 86.36 0) (effects (font (size 1.27 1.27)) hide))
  (property "Datasheet" "" (at 274.32 86.36 0) (effects (font (size 1.27 1.27)) hide)) (pin "1"))
 (symbol (lib_id "bms:GND") (at 314.96 74.93 0) (unit 1) (in_bom yes) (on_board yes) (dnp no)
  (property "Reference" "#PWR0417" (at 314.96 74.93 0) (effects (font (size 1.27 1.27)) hide))
  (property "Value" "GND" (at 314.96 79.38 0) (effects (font (size 1.27 1.27)) hide))
  (property "Footprint" "" (at 314.96 74.93 0) (effects (font (size 1.27 1.27)) hide))
  (property "Datasheet" "" (at 314.96 74.93 0) (effects (font (size 1.27 1.27)) hide)) (pin "1"))
 (wire (pts (xy 48.26 71.12) (xy 55.88 71.12)) (stroke (width 0) (type default)))
 (wire (pts (xy 55.88 71.12) (xy 71.12 71.12)) (stroke (width 0) (type default)))
 (wire (pts (xy 71.12 71.12) (xy 127 71.12)) (stroke (width 0) (type default)))
 (wire (pts (xy 127 76.2) (xy 114.3 76.2)) (stroke (width 0) (type default)))
 (wire (pts (xy 114.3 76.2) (xy 93.98 76.2)) (stroke (width 0) (type default)))
 (wire (pts (xy 152.4 81.28) (xy 157.48 81.28)) (stroke (width 0) (type default)))
 (wire (pts (xy 152.4 71.12) (xy 167.64 71.12)) (stroke (width 0) (type default)))
 (wire (pts (xy 167.64 71.12) (xy 175.26 71.12)) (stroke (width 0) (type default)))
 (wire (pts (xy 182.88 71.12) (xy 190.5 71.12)) (stroke (width 0) (type default)))
 (wire (pts (xy 190.5 71.12) (xy 200.66 71.12)) (stroke (width 0) (type default)))
 (wire (pts (xy 200.66 71.12) (xy 215.9 71.12)) (stroke (width 0) (type default)))
 (wire (pts (xy 215.9 71.12) (xy 228.6 71.12)) (stroke (width 0) (type default)))
 (wire (pts (xy 228.6 71.12) (xy 246.38 71.12)) (stroke (width 0) (type default)))
 (wire (pts (xy 246.38 71.12) (xy 264.16 71.12)) (stroke (width 0) (type default)))
 (wire (pts (xy 264.16 71.12) (xy 314.96 71.12)) (stroke (width 0) (type default)))
 (wire (pts (xy 228.6 78.74) (xy 215.9 78.74)) (stroke (width 0) (type default)))
 (wire (pts (xy 152.4 76.2) (xy 147.32 76.2)) (stroke (width 0) (type default)))
 (wire (pts (xy 147.32 76.2) (xy 147.32 101.6)) (stroke (width 0) (type default)))
 (wire (pts (xy 147.32 101.6) (xy 167.64 101.6)) (stroke (width 0) (type default)))
 (wire (pts (xy 167.64 101.6) (xy 210.82 101.6)) (stroke (width 0) (type default)))
 (wire (pts (xy 210.82 101.6) (xy 210.82 78.74)) (stroke (width 0) (type default)))
 (wire (pts (xy 210.82 78.74) (xy 215.9 78.74)) (stroke (width 0) (type default)))
 (wire (pts (xy 167.64 109.22) (xy 160.02 109.22)) (stroke (width 0) (type default)))
 (wire (pts (xy 167.64 116.84) (xy 167.64 121.92)) (stroke (width 0) (type default)))
 (wire (pts (xy 167.64 121.92) (xy 180.34 121.92)) (stroke (width 0) (type default)))
 (wire (pts (xy 160.02 127) (xy 149.86 127)) (stroke (width 0) (type default)))
 (wire (pts (xy 149.86 127) (xy 139.7 127)) (stroke (width 0) (type default)))
 (wire (pts (xy 264.16 78.74) (xy 274.32 78.74)) (stroke (width 0) (type default)))
 (wire (pts (xy 274.32 78.74) (xy 281.94 78.74)) (stroke (width 0) (type default)))
 (wire (pts (xy 314.96 71.12) (xy 317.5 72.39)) (stroke (width 0) (type default)))
 (wire (pts (xy 317.5 74.93) (xy 314.96 74.93)) (stroke (width 0) (type default)))
 (junction (at 55.88 71.12) (diameter 0) (color 0 0 0 0))
 (junction (at 71.12 71.12) (diameter 0) (color 0 0 0 0))
 (junction (at 114.3 76.2) (diameter 0) (color 0 0 0 0))
 (junction (at 149.86 127) (diameter 0) (color 0 0 0 0))
 (junction (at 167.64 71.12) (diameter 0) (color 0 0 0 0))
 (junction (at 167.64 101.6) (diameter 0) (color 0 0 0 0))
 (junction (at 167.64 109.22) (diameter 0) (color 0 0 0 0))
 (junction (at 167.64 121.92) (diameter 0) (color 0 0 0 0))
 (junction (at 190.5 71.12) (diameter 0) (color 0 0 0 0))
 (junction (at 200.66 71.12) (diameter 0) (color 0 0 0 0))
 (junction (at 215.9 71.12) (diameter 0) (color 0 0 0 0))
 (junction (at 215.9 78.74) (diameter 0) (color 0 0 0 0))
 (junction (at 228.6 71.12) (diameter 0) (color 0 0 0 0))
 (junction (at 246.38 71.12) (diameter 0) (color 0 0 0 0))
 (junction (at 264.16 71.12) (diameter 0) (color 0 0 0 0))
 (junction (at 264.16 78.74) (diameter 0) (color 0 0 0 0))
 (junction (at 274.32 78.74) (diameter 0) (color 0 0 0 0))
 (hierarchical_label "BB_EN" (shape input) (at 93.98 76.2 180) (fields_autoplaced) (effects (font (size 1.27 1.27)) (justify right)))
 (hierarchical_label "BB_ADJ" (shape input) (at 139.7 127 180) (fields_autoplaced) (effects (font (size 1.27 1.27)) (justify right)))
 (hierarchical_label "VOUT_SENSE" (shape output) (at 281.94 78.74 0) (fields_autoplaced) (effects (font (size 1.27 1.27)) (justify left)))
 (rectangle (start 43.18 57.15) (end 342.9 143.51) (stroke (width 0.254) (type dash) (color 0 0 194 1)) (fill (type none)))
 (text "Buck XL4005: input VBUS_SYS (adapter / OTG BQ25713), tegangan diatur MCU" (at 44.45 58.42 0) (effects (font (size 2.032 2.032) (thickness 0.4064) bold (color 0 0 194 1)) (justify left top)))
 (text "Cara kerja:\n- Input = VBUS_SYS. Adapter tercolok: tegangan adapter (PD 20V).\n  Dari baterai: MCU menyalakan OTG BQ25713, VBUS_SYS = Vout + 2V (maks 20.8V).\n- MCU mengatur tegangan lewat PWM BB_ADJ -> Q401 -> RC (R405/C406) -> R404 ke FB,\n  loop tertutup memakai VOUT_SENSE. Pilihan tegangan dari DIP + APPLY (sheet MCU).\n- Fail-safe: EN default LOW (R401); PWM LOW / MCU mati -> Vout minimum (~1V).\n- Saat USB-C jadi source, VBUS_SYS = tegangan PD -> Vout maks ~ VPD - 2V." (at 30.48 165.1 0) (effects (font (size 1.52 1.52)) (justify left top))))
